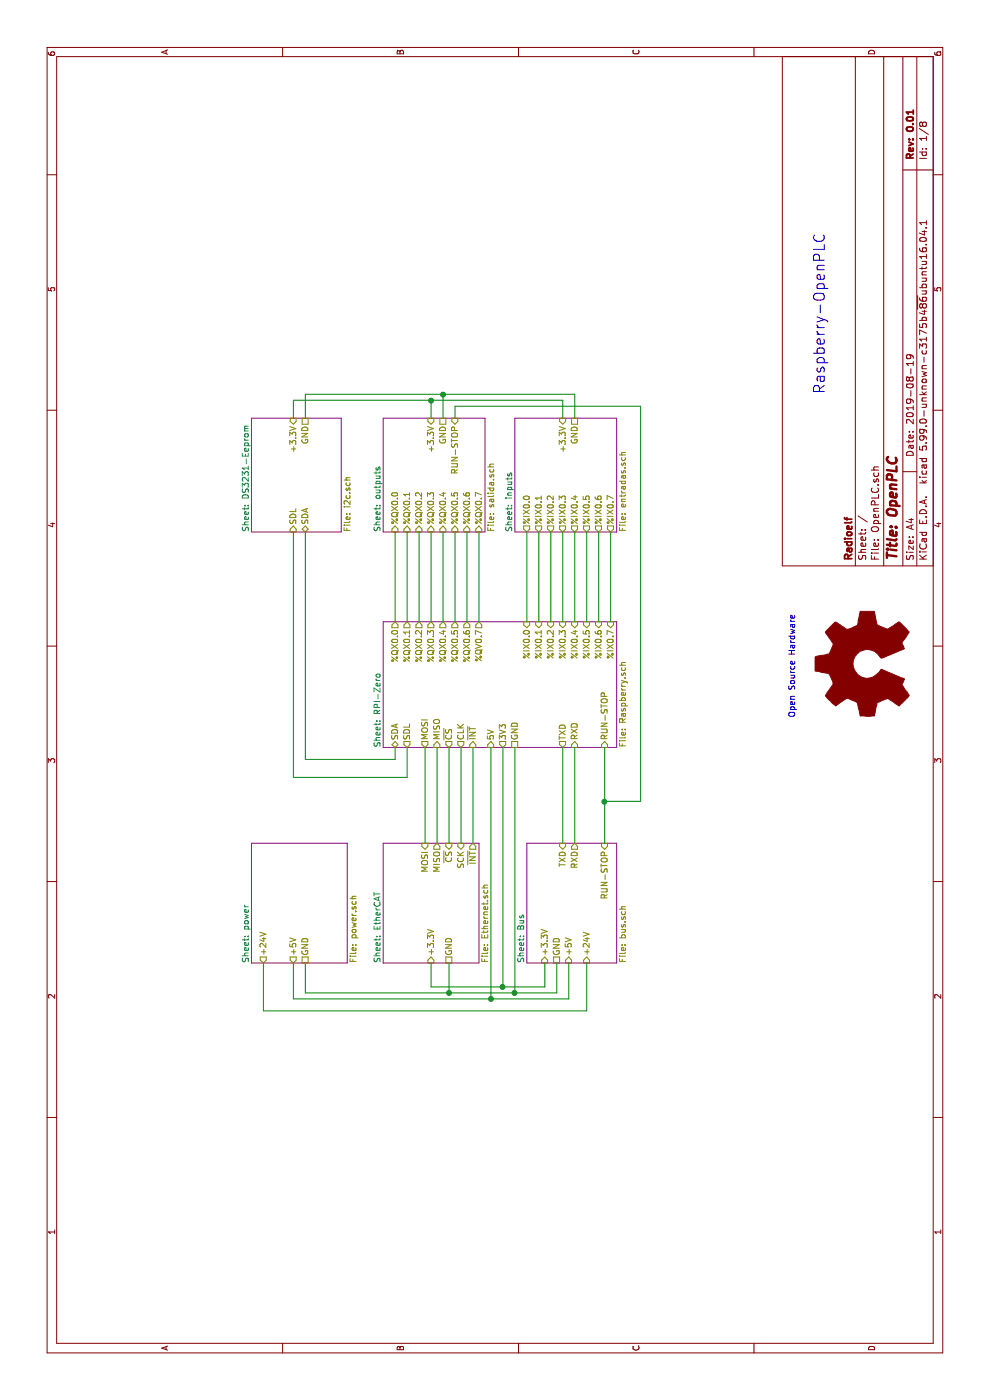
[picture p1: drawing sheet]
EESchema Schematic File Version 5
EELAYER 30 0
EELAYER END
$Descr A4 11693 8268
encoding utf-8
Sheet 1 8
Title "OpenPLC"
Date "2019-08-19"
Rev "0.01"
Comp "Radioelf"
Comment1 ""
Comment2 ""
Comment3 ""
Comment4 ""
Comment5 ""
Comment6 ""
Comment7 ""
Comment8 ""
Comment9 ""
$EndDescr
$Sheet
S 3650 3200 1000 800 
U 5D301D3D
F0 "EtherCAT" 50
F1 "Ethernet.sch" 50
F2 "MOSI" I R 4650 3550 50 
F3 "MISO" O R 4650 3650 50 
F4 "SCK" I R 4650 3850 50 
F5 "+3.3V" I L 3650 3600 50 
F6 "GND" U L 3650 3750 50 
F7 "~INT" O R 4650 3950 50 
F8 "~CS" I R 4650 3750 50 
$EndSheet
$Sheet
S 7250 2100 950  750 
U 5D31B78F
F0 "DS3231-Eeprom" 50
F1 "i2c.sch" 50
F2 "SDA" B L 7250 2550 50 
F3 "SDL" I L 7250 2450 50 
F4 "GND" U R 8200 2550 50 
F5 "+3.3V" I R 8200 2450 50 
$EndSheet
$Sheet
S 5450 3200 1050 1950
U 5D3093B7
F0 "RPI-Zero" 50
F1 "Raspberry.sch" 50
F2 "GND" U L 5450 4300 50 
F3 "%IX0.2" I R 6500 4600 50 
F4 "5V" I L 5450 4100 50 
F5 "3V3" O L 5450 4200 50 
F6 "CLK" O L 5450 3850 50 
F7 "MOSI" O L 5450 3550 50 
F8 "MISO" I L 5450 3650 50 
F9 "TXD" O L 5450 4700 50 
F10 "RXD" I L 5450 4800 50 
F11 "SDA" B L 5450 3300 50 
F12 "SDL" O L 5450 3400 50 
F13 "%IX0.3" I R 6500 4700 50 
F14 "%IX0.4" I R 6500 4800 50 
F15 "%IX0.5" I R 6500 4900 50 
F16 "%IX0.0" I R 6500 4400 50 
F17 "%QX0.5" O R 6500 3800 50 
F18 "%IX0.6" I R 6500 5000 50 
F19 "%QX0.6" O R 6500 3900 50 
F20 "%QV0.7" O R 6500 4000 50 
F21 "%QX0.0" O R 6500 3300 50 
F22 "%QX0.1" O R 6500 3400 50 
F23 "%QX0.2" O R 6500 3500 50 
F24 "%IX0.7" I R 6500 5100 50 
F25 "%IX0.1" I R 6500 4500 50 
F26 "%QX0.3" O R 6500 3600 50 
F27 "%QX0.4" O R 6500 3700 50 
F28 "~INT" I L 5450 3950 50 
F29 "~CS" O L 5450 3750 50 
F30 "RUN-STOP" I L 5450 5050 50 
$EndSheet
$Sheet
S 3650 4400 1000 750 
U 5D309516
F0 "Bus" 50
F1 "bus.sch" 50
F2 "+3.3V" I L 3650 4550 50 
F3 "+5V" I L 3650 4750 50 
F4 "GND" U L 3650 4650 50 
F5 "TXD" I R 4650 4700 50 
F6 "RXD" O R 4650 4800 50 
F7 "+24V" I L 3650 4900 50 
F8 "RUN-STOP" I R 4650 5050 50 
$EndSheet
$Sheet
S 7250 4300 950  850 
U 5D38300F
F0 "inputs" 50
F1 "entradas.sch" 50
F2 "GND" U R 8200 4800 50 
F3 "%IX0.0" O L 7250 4400 50 
F4 "%IX0.1" O L 7250 4500 50 
F5 "%IX0.2" O L 7250 4600 50 
F6 "%IX0.3" O L 7250 4700 50 
F7 "%IX0.4" O L 7250 4800 50 
F8 "%IX0.5" O L 7250 4900 50 
F9 "%IX0.6" O L 7250 5000 50 
F10 "%IX0.7" O L 7250 5100 50 
F11 "+3.3V" I R 8200 4700 50 
$EndSheet
$Sheet
S 7250 3200 950  850 
U 5D383078
F0 "outputs" 50
F1 "salida.sch" 50
F2 "+3.3V" I R 8200 3600 50 
F3 "%QX0.0" I L 7250 3300 50 
F4 "%QX0.1" I L 7250 3400 50 
F5 "GND" U R 8200 3700 50 
F6 "%QX0.6" I L 7250 3900 50 
F7 "%QX0.3" I L 7250 3600 50 
F8 "%QX0.5" I L 7250 3800 50 
F9 "%QX0.4" I L 7250 3700 50 
F10 "%QX0.7" I L 7250 4000 50 
F11 "%QX0.2" I L 7250 3500 50 
F12 "RUN-STOP" I R 8200 3800 50 
$EndSheet
Wire Wire Line
	8200 3600 8350 3600
Wire Wire Line
	8350 3600 8350 4700
Wire Wire Line
	8350 4700 8200 4700
Wire Wire Line
	8200 3700 8400 3700
Wire Wire Line
	8400 3700 8400 4800
Wire Wire Line
	8400 4800 8200 4800
Wire Wire Line
	8400 3700 8400 2550
Wire Wire Line
	8400 2550 8200 2550
Connection ~ 8400 3700
Wire Wire Line
	8200 2450 8350 2450
Wire Wire Line
	8350 2450 8350 3600
Connection ~ 8350 3600
Wire Wire Line
	6500 3300 7250 3300
Wire Wire Line
	7250 3400 6500 3400
Wire Wire Line
	6500 3500 7250 3500
Wire Wire Line
	6500 3600 7250 3600
Wire Wire Line
	6500 3700 7250 3700
Wire Wire Line
	6500 3800 7250 3800
Wire Wire Line
	6500 3900 7250 3900
Wire Wire Line
	6500 4000 7250 4000
Wire Wire Line
	7250 4400 6500 4400
Wire Wire Line
	6500 4500 7250 4500
Wire Wire Line
	7250 4600 6500 4600
Wire Wire Line
	6500 4700 7250 4700
Wire Wire Line
	7250 4800 6500 4800
Wire Wire Line
	6500 4900 7250 4900
Wire Wire Line
	7250 5000 6500 5000
Wire Wire Line
	6500 5100 7250 5100
Wire Wire Line
	5450 4700 4650 4700
Wire Wire Line
	5450 4800 4650 4800
Wire Wire Line
	5450 5050 5000 5050
Wire Wire Line
	4650 3950 5450 3950
Wire Wire Line
	4650 3850 5450 3850
Wire Wire Line
	4650 3750 5450 3750
Wire Wire Line
	4650 3650 5450 3650
Wire Wire Line
	5450 3550 4650 3550
Wire Wire Line
	7250 2450 5200 2450
Wire Wire Line
	5200 2450 5200 3400
Wire Wire Line
	5200 3400 5450 3400
Wire Wire Line
	5450 3300 5350 3300
Wire Wire Line
	5350 3300 5350 2550
Wire Wire Line
	5350 2550 7250 2550
Wire Wire Line
	3650 4550 3450 4550
Wire Wire Line
	3450 4550 3450 4200
Wire Wire Line
	3450 3600 3650 3600
Wire Wire Line
	5450 4200 3450 4200
Connection ~ 3450 4200
Wire Wire Line
	3450 4200 3450 3600
Wire Wire Line
	3350 2450 3650 2450
Wire Wire Line
	3650 2550 3400 2550
Wire Wire Line
	3400 2550 3400 3750
Wire Wire Line
	3400 3750 3650 3750
Connection ~ 3400 3750
$Sheet
S 3650 2100 1000 800 
U 5D3099EE
F0 "power" 50
F1 "power.sch" 50
F2 "GND" U L 3650 2550 50 
F3 "+5V" O L 3650 2450 50 
F4 "+24V" O L 3650 2200 50 
$EndSheet
Wire Wire Line
	3650 2200 3250 2200
Wire Wire Line
	3250 2200 3250 4900
Wire Wire Line
	3250 4900 3650 4900
Wire Wire Line
	5450 4300 3400 4300
Wire Wire Line
	3400 3750 3400 4300
Connection ~ 3400 4300
Wire Wire Line
	3400 4300 3400 4650
Wire Wire Line
	5450 4100 3350 4100
Connection ~ 3350 4100
Wire Wire Line
	3350 4100 3350 2450
Wire Wire Line
	3650 4650 3400 4650
Wire Wire Line
	3650 4750 3350 4750
Wire Wire Line
	3350 4100 3350 4750
Text Notes 8400 6900 0    89   ~ 0
Raspberry-OpenPLC
$Comp
L Graphic:Logo_Open_Hardware_Large LOGO1
U 1 1
P 6150 7250
F 0 "LOGO1" H 6150 7750 50  0001 C CNN
F 1 "Logo_Open_Hardware_Large" H 6150 6850 50  0001 C CNN
F 2 "Symbol:OSHW-Logo2_9.8x8mm_SilkScreen" H 6150 7250 50  0001 C CNN
F 3 "~" H 6150 7250 50  0001 C CNN
	1    6150 7250
	1    0    0    -1  
$EndComp
Text Notes 5700 6650 0    50   ~ 0
Open Source Hardware
Wire Wire Line
	8200 3800 8300 3800
Wire Wire Line
	8300 3800 8300 5350
Wire Wire Line
	8300 5350 5000 5350
Wire Wire Line
	5000 5350 5000 5050
Connection ~ 5000 5050
Wire Wire Line
	5000 5050 4650 5050
$EndSCHEMATC
